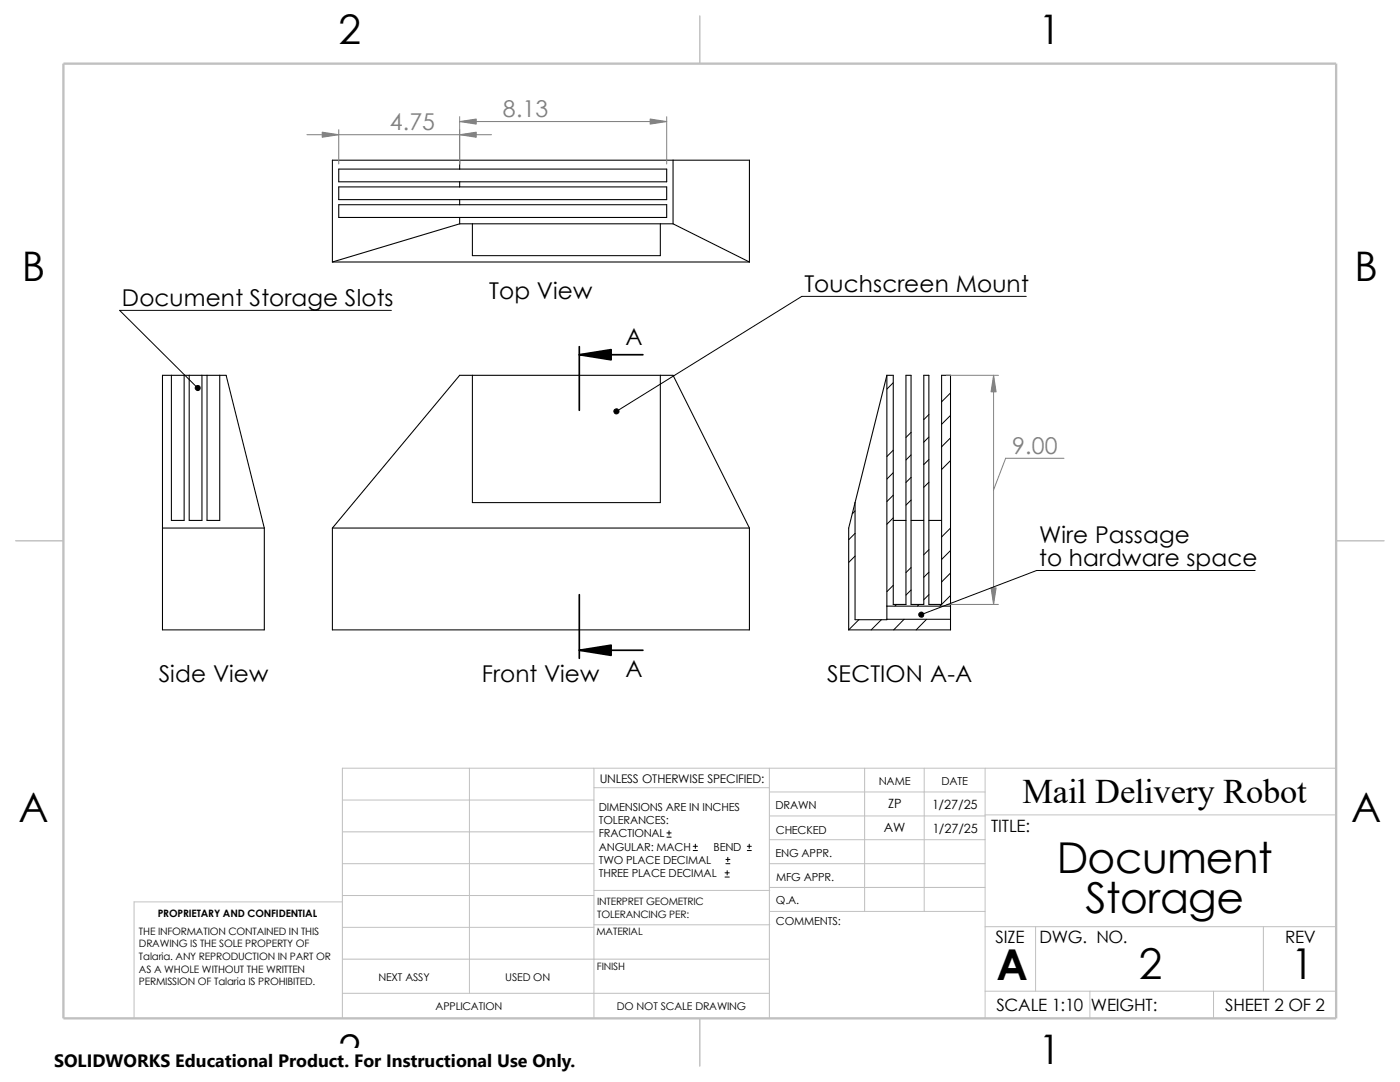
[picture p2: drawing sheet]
<svg xmlns="http://www.w3.org/2000/svg" width="279mm" height="216mm" viewBox="0 0 279 216" stroke-linecap="round" stroke-linejoin="round" font-family="sans-serif">
<g fill="none" stroke="#c0c0c0" stroke-width=".2">
<path d="M68.3 159.6h50.2M93.7 153.3v44.9M118.5 153.3v49.9M118.5 157.2h35M153.5 153.3v49.9M153.5 158h43.1M172.6 153.3v28.6M184.4 153.3v28.6M196.6 153.3v49.9M266.7 153.3h-198.4v49.9M68.3 178.7h50.2M68.3 172.3h50.2"/>
<path d="M68.3 166h50.2M68.3 180h-41.5v23.2M118.5 177.7h35.1M153.5 167.6h43.1M153.5 162.8h43.1M153.5 172.3h43.1M153.5 177.1h43.1M196.6 162.6h70.1M68.3 198.2h85.2M68.3 191.4h85.2M68.3 185h50.2M118.5 184.5h35.1"/>
<path d="M153.6 181.9h43M196.6 197.8h70.1M196.6 184.9h70.1M206.7 184.9v12.9M217.5 197.8v5.4M242.2 197.8v5.4M252.1 184.9v12.9"/>
</g>
<path d="M139.7 3.2v9.5M3.1 107.9h9.6M266.7 107.9h9.5M139.7 203.2v9.5" fill="none" stroke="#c0c0c0" stroke-width=".21"/>
<path d="M12.7 12.7h254v190.5h-254z" fill="none" stroke="#c0c0c0" stroke-width=".47"/>
<g fill="none" stroke="#000" stroke-width=".21">
<path d="M67.6 33.7h65.5v2.6h-65.5zM67.6 37.3h65.5v2.5h-65.5zM91.7 32v1.7M91.7 36.3v1M91.7 39.8v1.1M134.3 32v12.7M66.3 52.3v-20.3h83.3v20.3M66.3 52.3h83.3M67.6 40.9h65.5v2.5h-65.5zM91.7 43.4v1.3M91.7 44.7h42.6M91.7 44.7l-25.4 7.6"/>
<path d="M94.3 44.7v6.3h37.5v-6.3M134.3 44.7l15.3 7.6M32.4 74.9h12.7l7.6 30.5v20.3h-20.3zM34.2 74.9v28.9h2.5v-28.9M37.8 74.9v28.9h2.5v-28.9M41.3 74.9v28.9h2.6v-28.9M94.3 74.9v25.4h37.5v-25.4M177 74.9h1.3v45.7h2.5v-45.7h1v45.7h2.6v-45.7h1v45.7h2.5v-45.7h1.8v50.8h-20.3v-20.3zM177 74.9v48.8h-6.4v-23.4M32.4 105.4h20.3M66.3 105.4v20.3h83.3v-20.3M66.3 105.4h83.3"/>
<path d="M66.3 105.4l25.4-30.5h42.6l15.3 30.5M178.3 103.8h2.5M181.8 103.8h2.6M185.4 103.8h2.5M177 123.6h12.7M177 120.9h12.7"/>
</g>
<g fill="none" stroke="#000" stroke-width=".2">
<path d="M204.8 59.1h-44.8l-37 23M78.1 61.9h-54.2l15.6 15.5M178.3 76.4l-1.3 1.2M189.7 78.4l-1.8 1.8M178.3 98.8l-1.3 1.3M178.3 89.8l-1.3 1.3M178.3 94.3l-1.3 1.3M181.8 95.2l-1 1.1M181.8 99.8l-1 1M181.8 86.3l-1 1M181.8 90.8l-1 1M185.4 91.7l-1 1"/>
<path d="M185.4 96.2l-1 1M185.4 82.7l-1 1M185.4 87.2l-1 1M189.7 87.4l-1.8 1.8M189.7 91.9l-1.8 1.8M189.7 82.9l-1.8 1.8M170.6 101.9l-.5 .6M170.6 106.4l-1.2 1.3M170.6 111l-1.2 1.2M178.3 116.8l-1.3 1.3M178.3 103.3l-1.3 1.3M181.8 113.2l-1 1.1"/>
<path d="M181.8 117.7l-1 1M185.4 109.7l-1 1M185.4 114.2l-1 1M185.4 118.7l-1 1M189.7 105.4l-1.8 1.7M189.7 109.9l-1.8 1.7M189.7 114.3l-1.8 1.8M189.7 118.8l-2.1 2.1M250.5 113.8h-43.6l-23 8.8M171.4 123.7l-2 2M175.9 123.7l-2 2M178.9 120.6l-.3 .3"/>
<path d="M180.4 123.6l-2 2.1M183.4 120.6l-.3 .3M184.9 123.6l-2.1 2.1M133.1 167h.8M133.1 166.2h.8M133.5 165.8v.8M138.3 169.7h.9M138.3 168.9h.9M138.8 168.4v.9M144.7 175h.8M144.7 174.2h.8M144.9 172.3h.8"/>
<path d="M144.9 171.5h.8M145.1 173.7v.9M145.2 171.1v.8M149.1 169.7h.8M149.1 168.9h.8M149.5 168.4v.9"/>
</g>
<g fill="#000" stroke="#000" stroke-width=".2">
<circle cx="39.5" cy="77.4" r=".51"/>
<circle cx="123" cy="82.1" r=".51"/>
<circle cx="183.9" cy="122.7" r=".52"/>
</g>
<path d="M61.3 26.9h36.8M67.6 25.9v6.8M91.7 23.3v9.4M91.7 24.3h41.4M133.1 23.3v9.4M188.9 74.9h10.4M198.3 74.9v45.7M212.3 91.4h-11.6l-2.4 6.3M188.9 120.6h10.4" fill="none" stroke="#808080" stroke-width=".2"/>
<g fill="#808080" stroke="#808080" stroke-width=".2">
<path d="M198.3 74.9l.5 3.3h-1z"/>
<path d="M197.8 117.3h1l-.5 3.3z"/>
<path d="M64.3 26.4l3.3 .5-3.3 .5z"/>
<path d="M91.7 26.9l3.3-.5v1z"/>
<path d="M129.8 23.7l3.3 .6-3.3 .5z"/>
<path d="M91.7 24.3l3.3-.6v1.1z"/>
</g>
<path d="M115.6 70.8l6.4-1v2zM115.6 129.8l6.4-1.1v2.1z" fill="#000" stroke="#000" stroke-width=".34"/>
<path d="M115.6 70.8h12.7M115.6 69.2v12.7M115.6 118.7v12.7M115.6 129.8h12.7" fill="none" stroke="#000" stroke-width=".34"/>
<path d="M10.8 209.2h104.1v6.7h-104.1z" fill="#fff"/>
<g font-size="8.5">
<text x="210.9" y="174.1">Document</text>
<text x="216.6" y="182.2">Storage</text>
<text x="198.8" y="195.5">A</text>
<text x="227.3" y="195.3">2</text>
<text x="257.6" y="195.3">1</text>
</g>
<g font-size="8.1">
<text x="67.6" y="8.8">2</text>
<text x="207.3" y="8.8">1</text>
<text x="4.4" y="56.1">B</text>
<text x="270.3" y="56.1">B</text>
<text x="3.7" y="164.1">A</text>
<text x="269.6" y="164.1">A</text>
<text x="67.6" y="212.3">2</text>
<text x="207.3" y="212.3">1</text>
</g>
<text font-size="6.9" x="204" y="160.1">Mail Delivery Robot</text>
<g font-size="4.6" fill="#808080">
<text x="100.4" y="23.3">8.13</text>
<text x="77.8" y="26">4.75</text>
<text x="202" y="90.5">9.00</text>
</g>
<g font-size="4.6">
<text x="97.6" y="59.6">Top View</text>
<text x="160.5" y="58.2">Touchscreen Mount</text>
<text x="24.3" y="61">Document Storage Slots</text>
<text x="124.8" y="68.8">A</text>
<text x="207.4" y="108.4">Wire Passage</text>
<text x="207.4" y="112.9">to hardware space</text>
<text x="31.7" y="136.1">Side View</text>
<text x="96.1" y="136.1">Front View</text>
<text x="124.8" y="135.2">A</text>
<text x="165.1" y="136.1">SECTION A-A</text>
</g>
<text font-size="3.6" x="10.8" y="213">SOLIDWORKS Educational Product. For Instructional Use Only.</text>
<g font-size="3.4">
<text x="197.8" y="166">TITLE:</text>
<text x="198.7" y="188.1">SIZE</text>
<text x="207.5" y="188.1">DWG. NO.</text>
<text x="256.5" y="188.2">REV</text>
<text x="198.8" y="201.7">SCALE 1:10</text>
<text x="217.7" y="201.8">WEIGHT:</text>
<text x="244.5" y="201.7">SHEET 2 OF 2</text>
</g>
<g font-size="2.5">
<text x="177.2" y="161.3">ZP</text>
<text x="186.1" y="161.4">1/27/25</text>
<text x="176.4" y="166.1">AW</text>
<text x="186.1" y="166.2">1/27/25</text>
</g>
<text font-size="2.4" x="119.7" y="156.2">UNLESS OTHERWISE SPECIFIED:</text>
<g font-size="2.2">
<text x="119.5" y="161.8">DIMENSIONS ARE IN INCHES</text>
<text x="154.8" y="161.5">DRAWN</text>
<text x="175.4" y="156.7">NAME</text>
<text x="187.9" y="156.7">DATE</text>
<text x="119.5" y="164.4">TOLERANCES:</text>
<text x="119.5" y="167.1">FRACTIONAL</text>
<text x="154.8" y="166.3">CHECKED</text>
<text x="119.5" y="172.4">TWO PLACE DECIMAL</text>
<text x="119.5" y="169.8">ANGULAR: MACH</text>
<text x="142.4" y="169.8">BEND</text>
<text x="154.8" y="171">ENG APPR.</text>
<text x="119.5" y="175">THREE PLACE DECIMAL</text>
<text x="154.9" y="175.7">MFG APPR.</text>
<text x="154.9" y="184.7">COMMENTS:</text>
<text x="154.9" y="180.5">Q.A.</text>
</g>
<g font-size="2.1">
<text x="75.5" y="195.7">NEXT ASSY</text>
<text x="100.8" y="195.7">USED ON</text>
<text x="86.9" y="201.5">APPLICATION</text>
<text x="123.1" y="201.6">DO NOT SCALE DRAWING</text>
</g>
<g font-size="2">
<text x="31.5" y="183">PROPRIETARY AND CONFIDENTIAL</text>
<text x="119.2" y="183.1">TOLERANCING PER:</text>
<text x="119.2" y="180.6">INTERPRET GEOMETRIC</text>
<text x="27.7" y="186.5">THE INFORMATION CONTAINED IN THIS</text>
<text x="27.7" y="189.1">DRAWING IS THE SOLE PROPERTY OF</text>
<text x="27.7" y="191.6">Talaria. ANY REPRODUCTION IN PART OR</text>
<text x="119" y="186.6">MATERIAL</text>
<text x="27.7" y="194.1">AS A WHOLE WITHOUT THE WRITTEN</text>
<text x="27.7" y="196.6">PERMISSION OF Talaria IS PROHIBITED.</text>
<text x="119.1" y="193.5">FINISH</text>
</g>
</svg>
